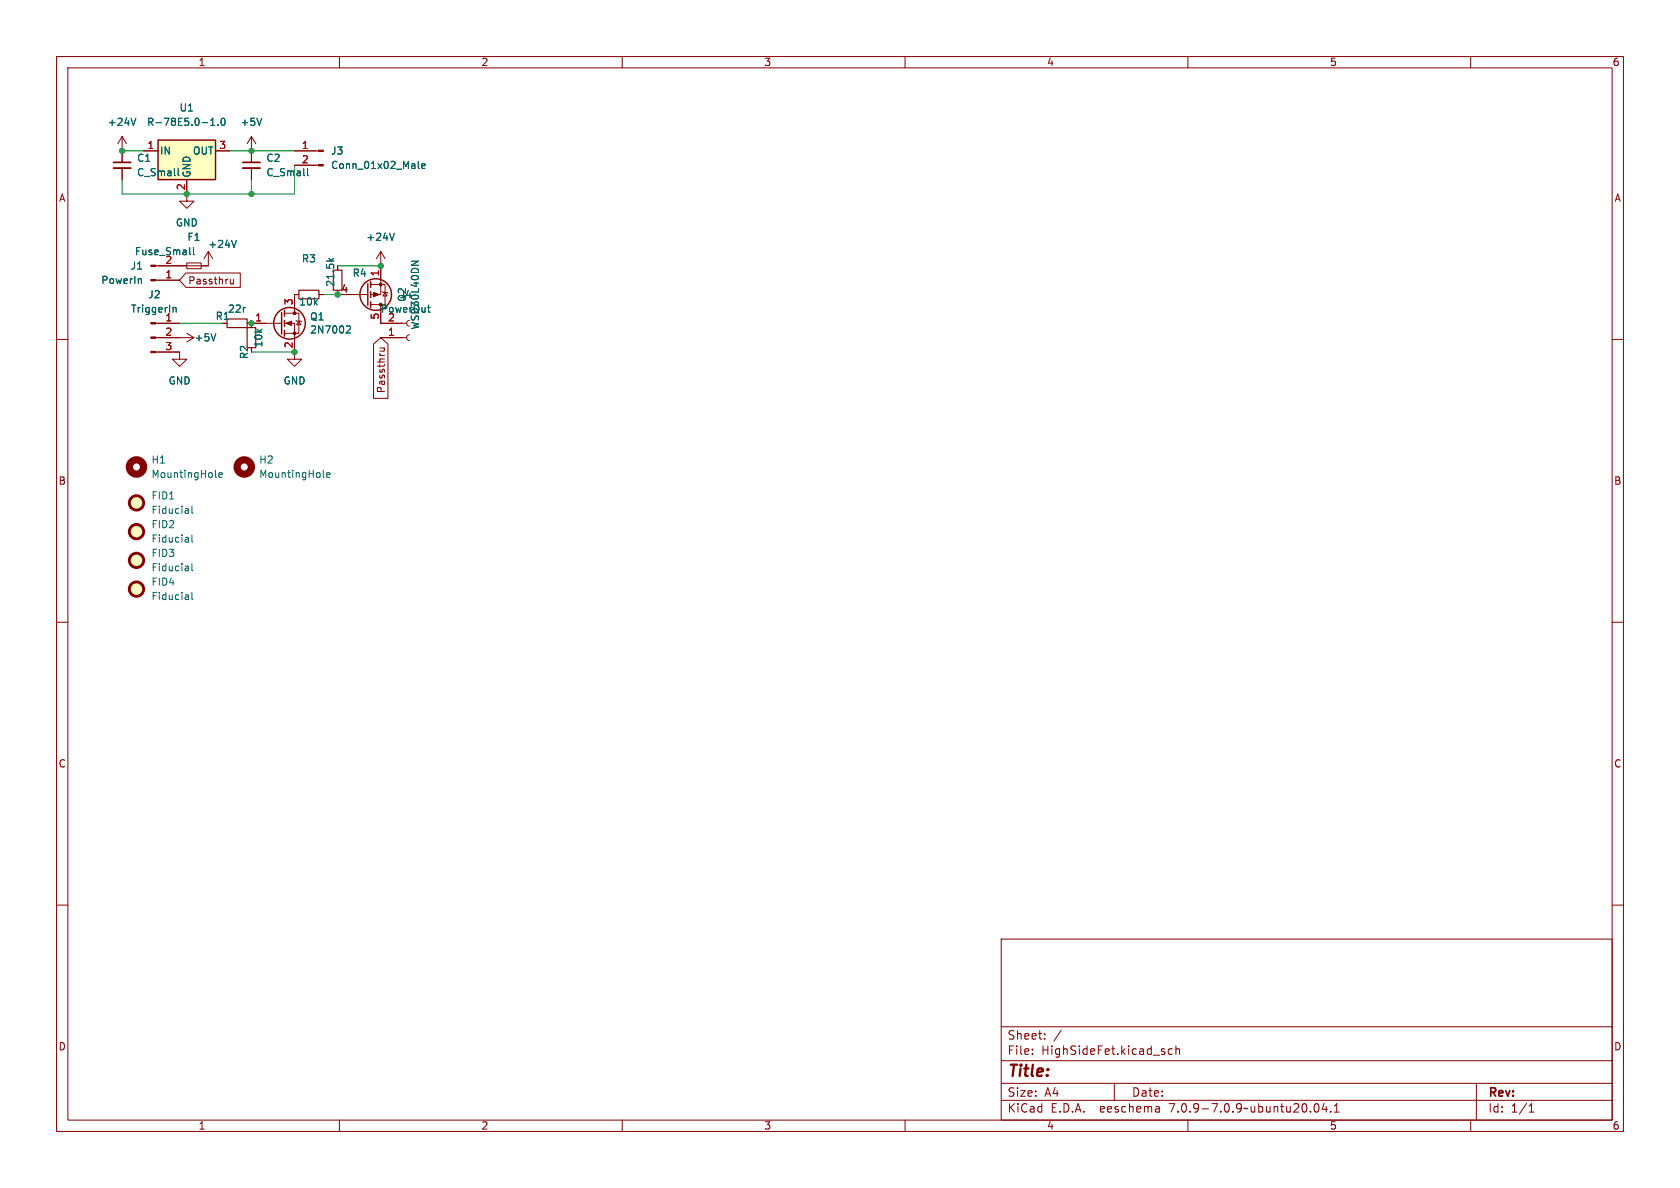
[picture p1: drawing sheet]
<svg xmlns="http://www.w3.org/2000/svg" width="297mm" height="210mm" viewBox="0 0 297 210" stroke-linecap="round" stroke-linejoin="round" font-family="sans-serif">
<g fill="none" stroke="#840000" stroke-width=".18">
<path d="M10 10h277v190h-277zM12 12h273v186h-273zM60 10v2M110 10v2M160 10v2M210 10v2M260 10v2M21.6 24.1l-.8 1.3M21.6 24.1v4.6M21.6 29.7v2.1M21.6 24.1l.8 1.3M25.4 26.7h2.5"/>
<path d="M33 31.8v3.8h1.3l-1.3 1.2-1.3-1.2h1.3M38.1 26.7h2.5M44.4 24.1l-.7 1.3M44.4 24.1v4.6M44.4 29.7v2.1M44.4 24.1l.8 1.3M52.1 26.7h4.2M52.1 29.2h4.2M10 60h2M27.5 49.5h4.2M27.5 59.7h6.8M27.5 57.2h4.2"/>
<path d="M32.9 48.3h9.6v2.5h-9.6l-1.2-1.3zM33 46.5h2.6v1h-2.6zM33 58.9l1.3 .8M34.3 59.7l-1.3 .8M36.8 44.5l-.7 1.2M36.8 44.5v2.5h-9.3M36.8 44.5l.8 1.2M40.7 49.4l.1 .7 .3 .1 .2-.1M41.3 49.4v.8M43.7 57.2h6.1M44.4 57.2v.7M50.3 57.2h1.8v6.3h1.2l-1.2 1.3-1.3-1.3h1.3"/>
<path d="M50.3 55.4h2.5v3.5h-2.5M52.3 56.6l.2 .2h.7l.1 .1M52.8 56.8l.4 .6h-.7zM52.8 52.1h-.7v3.3M56.4 52.1h.7M59.7 52.1h5.3M65.5 50.3h2.6v3.5h-2.6M67.3 44.5v7.6h-1.8M67.3 59.7h4.6M67.3 54.6v2.6h4.6M67.3 44.5l-.8 1.2M67.3 44.5l.8 1.2"/>
<path d="M67.6 51.6l.1 .1h.8l.1 .1M68.1 51.7l.4 .6h-.8zM72.4 56.6l-.4 .2-.1 .3 .1 .4 .4 .2M72.4 59.2l-.4 .1-.1 .4 .1 .3 .4 .2M285 60h2M27.5 62.2h4.2v1.3h1.3l-1.3 1.3-1.2-1.3h1.2M66 60.8l1.3-1.1 1.3 1.1v9.6h-2.6zM67.1 61.5h.9M67.9 61.5l.1 .2-.1 .3-.8 .1M10 110h2M285 110h2M10 160h2"/>
<path d="M285 160h2M177 166h108v32h-108zM60 198v2M110 198v2M160 198v2M177 194.5h108M177 191.5h108M177 187.5h108M177 181.5h108M182.5 186.3v.1M182.5 185.5v.1M184.7 183.6v.1"/>
<path d="M184.7 182.8v.1M187.6 182.1l-1.3 2M197 191.5v3M204.9 195.7l.1 .9M205 196.5l-.2 .1M205 196h-.2M207.2 185.5l-.4-.1-.3 .3v.4l.2 .2h.5M207.9 185.5l.2-.1 .4 .1v.9M207.9 184.9v1.5M210 198v2M232.5 195.2l.2-.1a.81 .81 0 0 1 .6 .6 .81 .81 0 0 1-.3 .8l-.2 .1a.81 .81 0 0 1-.3-1.4zM234.1 195l-.4 1.1h1"/>
<path d="M234.5 195.6v1M235.2 196.5v.1M235.9 196.6h.8M235.9 195.5l.4-.4v1.5M260 198v2M261 191.5v6.5M270.3 196.6h.9M270.3 195.5l.4-.4v1.5"/>
</g>
<g fill="#ffffc2" stroke="#ffffc2" stroke-width=".18">
<path d="M27.9 24.8h10.2v7h-10.2z"/>
<circle cx="24.1" cy="104.1" r="1.27"/>
<circle cx="24.1" cy="94" r="1.27"/>
<circle cx="24.1" cy="88.9" r="1.27"/>
<circle cx="24.1" cy="99.1" r="1.27"/>
</g>
<g fill="none" stroke="#840000" stroke-width=".51">
<circle cx="24.1" cy="88.9" r="1.27"/>
<circle cx="24.1" cy="94" r="1.27"/>
<circle cx="24.1" cy="99.1" r="1.27"/>
<circle cx="24.1" cy="104.1" r="1.27"/>
</g>
<g fill="none" stroke="#006464" stroke-width=".18">
<path d="M24 20.9l-.4 1.3M31.5 29.8v1.1l.2 .2M37.3 22.2h.7M37.3 21.3l.3-.4v1.3M38.5 22v.2M39.2 21l.2-.1a.68 .68 0 0 1 .4 .6 .68 .68 0 0 1-.4 .7l-.2-.2-.1-.3zM46.3 20.9l-.5 1.3M54.4 29.8v1.1l.1 .2M74 28.5v1.1l.1 .2M74.6 29.4l.6-.2-.1-.2-.4-.1-.1 .2v.6h.5M24.6 49.3l.4 .1v.7M30.6 54.5l.2-.2 .3 .1v.8"/>
<path d="M33.5 44.8l.2 .2M34.2 43.8v1l.2 .2M38.2 59l-.5 1.3M41.8 42.5l-.4 1.3M43.3 54.3h.1M58.2 45.7l.4 .5M59 45.7l-.5 .3M61.4 57.6l.4 .1 .2 .3-.8 .9h.8M69.7 41.2l-.4 1.3M72.7 46.2h1.3l-1.3 .7M75.6 54.3h.4M75.7 53.9v1.1l.3 .2"/>
<path d="M33.3 90v.7M33.3 95v.8M33.3 95.8h-.1M33.3 95.3h-.1M33.3 90.7h-.1M33.3 90.2l-.1 .1M33.9 89.5v1.1l.2 .1M33.9 94.6v1l.2 .2M33.9 99.6v1.1l.2 .2M38.1 84.2l.2 .2M38.7 84l.6-.1-.1-.3h-.3l-.2 .1 .1 .6h.4M57.1 84.2l.2 .2"/>
<path d="M57.7 84l.6-.1v-.3h-.4l-.2 .1 .1 .6h.5M33.3 100.1v.8M33.3 105.2v.8M33.3 105.9l-.1 .1M33.3 105.4l-.1 .1M33.3 100.8l-.1 .1M33.3 100.4h-.1M33.9 104.7v1.1l.2 .2"/>
</g>
<g fill="none" stroke="#840000" stroke-width="1.3">
<circle cx="24.1" cy="82.5" r="1.27"/>
<circle cx="43.2" cy="82.5" r="1.27"/>
</g>
<g fill="#840000" stroke="#840000" stroke-width=".18">
<path d="M26.7 46.9h.8v.2h-.8z"/>
<path d="M26.7 49.4h.8v.3h-.8z"/>
<path d="M26.7 62.1h.8v.3h-.8z"/>
<path d="M26.7 59.6h.8v.2h-.8z"/>
<path d="M26.7 57h.8v.3h-.8z"/>
<path d="M66 51.7l1.1 .4-1.1 .4z"/>
<path d="M56.3 29.1h.8v.2h-.8z"/>
<path d="M56.3 26.5h.8v.3h-.8z"/>
<path d="M50.5 57.2l1.1-.4v.7z"/>
<circle cx="67.3" cy="50.3" r=".25"/>
<circle cx="52.1" cy="58.9" r=".25"/>
<circle cx="52.1" cy="55.4" r=".25"/>
</g>
<path d="M40.1 56.4h3.6v1.5h-3.6zM43.7 57.9h1.5v3.6h-1.5zM52.8 51.3h3.6v1.5h-3.6zM58.9 47.8h1.6v3.5h-1.6z" fill="none" stroke="#840000" stroke-width=".2"/>
<g fill="none" stroke="#840000" stroke-width=".25">
<path d="M27.9 24.8h10.2v7h-10.2zM49.8 55.2v3.9M50.3 54.9v1M50.3 56.6v1.1M50.3 58.4v1M65 50.2v3.8M65.5 49.8v1M65.5 51.6v1M65.5 53.3v1.1"/>
<circle cx="51.2" cy="57.1" r="2.79"/>
<circle cx="66.4" cy="52.1" r="2.79"/>
</g>
<path d="M20.1 29.7h3M42.9 29.7h3.1" fill="none" stroke="#840000" stroke-width=".33"/>
<path d="M20.1 28.7h3M42.9 28.7h3.1" fill="none" stroke="#840000" stroke-width=".3"/>
<path d="M21.6 26.7h3.8M40.6 26.7h11.5M44.4 31.8v2.5M52.1 29.2v5.1h-30.5v-2.5M31.7 57.2h7.7M57.1 52.1h2.6M59.7 47h7.6M44.4 62.2h7.7" fill="none" stroke="#009600" stroke-width=".18"/>
<g fill="#009600" stroke="#009600" stroke-width=".18">
<circle cx="21.6" cy="26.7" r=".46"/>
<circle cx="44.4" cy="26.7" r=".46"/>
<circle cx="44.4" cy="34.3" r=".46"/>
<circle cx="67.3" cy="47" r=".46"/>
<circle cx="33" cy="34.3" r=".46"/>
<circle cx="52.1" cy="62.2" r=".46"/>
<circle cx="44.4" cy="57.2" r=".46"/>
<circle cx="59.7" cy="52.1" r=".46"/>
</g>
<text font-size="2.8" fill="#840000" x="178" y="190.9">Title:</text>
<g font-size="2.1" fill="#840000">
<text x="178" y="184">Sheet:</text>
<text x="178" y="186.7">File:</text>
<text x="184.1" y="186.7">HighSideFet.kicad_sch</text>
<text x="178" y="196.9">KiCad</text>
<text x="178" y="194.1">Size:</text>
<text x="184.7" y="194.1">A4</text>
<text x="185.7" y="196.9">E.D.A.</text>
<text x="194.6" y="196.9">eeschema</text>
<text x="200" y="194.1">Date:</text>
<text x="207" y="196.9">7.0.9-7.0.9~ubuntu20.04.1</text>
<text x="263" y="194.3">Rev:</text>
<text x="263" y="196.9">Id:</text>
<text x="267.1" y="196.9">1/1</text>
</g>
<g font-size="1.8" fill="#840000">
<text x="35" y="11.9">1</text>
<text x="85" y="11.9">2</text>
<text x="135" y="11.9">3</text>
<text x="185" y="11.9">4</text>
<text x="235" y="11.9">5</text>
<text x="285" y="11.9">6</text>
<text x="10.3" y="35.9">A</text>
<text x="285.3" y="35.9">A</text>
<text x="33.2" y="50.5">Passthru</text>
<text x="59.3" y="50.8" transform="rotate(-90 59.3 50.8)">21.5k</text>
<text x="60.3" y="51.8">4</text>
<text x="38" y="56.7">R1</text>
<text x="44" y="63.6" transform="rotate(-90 44 63.6)">R2</text>
<text x="68.3" y="69.6" transform="rotate(-90 68.3 69.6)">Passthru</text>
<text x="10.3" y="85.9">B</text>
<text x="285.3" y="85.9">B</text>
<text x="10.3" y="135.9">C</text>
<text x="285.3" y="135.9">C</text>
<text x="10.3" y="185.9">D</text>
<text x="285.3" y="185.9">D</text>
<text x="35" y="199.9">1</text>
<text x="85" y="199.9">2</text>
<text x="135" y="199.9">3</text>
<text x="185" y="199.9">4</text>
<text x="235" y="199.9">5</text>
<text x="285" y="199.9">6</text>
</g>
<g font-size="1.8" fill="#006464">
<text x="18.9" y="22.5">+24V</text>
<text x="25.9" y="22.5">R-78E5.0-1.0</text>
<text x="31.6" y="19.9">U1</text>
<text x="42.4" y="22.5">+5V</text>
<text x="24.1" y="28.8">C1</text>
<text x="28.2" y="27.5">IN</text>
<text x="34" y="27.5">OUT</text>
<text x="47" y="28.8">C2</text>
<text x="58.4" y="27.5">J3</text>
<text x="24.1" y="31.3">C_Small</text>
<text x="33.9" y="31.5" transform="rotate(-90 33.9 31.5)">GND</text>
<text x="47" y="31.3">C_Small</text>
<text x="58.4" y="30.1">Conn_01x02_Male</text>
<text x="31" y="40.2">GND</text>
<text x="23" y="47.9">J1</text>
<text x="23.8" y="45.3">Fuse_Small</text>
<text x="33" y="42.8">F1</text>
<text x="36.7" y="44">+24V</text>
<text x="53.3" y="46.6">R3</text>
<text x="64.7" y="42.8">+24V</text>
<text x="17.8" y="50.4">PowerIn</text>
<text x="26.1" y="52.9">J2</text>
<text x="62.2" y="49.1">R4</text>
<text x="70.6" y="52.9">J4</text>
<text x="72" y="53.4" transform="rotate(-90 72 53.4)">Q2</text>
<text x="23.1" y="55.5">TriggerIn</text>
<text x="40.2" y="55.5">22r</text>
<text x="52.8" y="54.2">10k</text>
<text x="54.7" y="56.8">Q1</text>
<text x="54.7" y="59.2">2N7002</text>
<text x="67.2" y="55.5">PowerOut</text>
<text x="74.3" y="58.4" transform="rotate(-90 74.3 58.4)">WSD30L40DN</text>
<text x="34.3" y="60.6">+5V</text>
<text x="46.6" y="61.5" transform="rotate(-90 46.6 61.5)">10k</text>
<text x="29.7" y="68.2">GND</text>
<text x="50" y="68.2">GND</text>
<text x="26.7" y="82.1">H1</text>
<text x="45.7" y="82.1">H2</text>
<text x="26.7" y="88.5">FID1</text>
<text x="26.7" y="84.7">MountingHole</text>
<text x="45.7" y="84.7">MountingHole</text>
<text x="26.7" y="93.6">FID2</text>
<text x="26.7" y="91">Fiducial</text>
<text x="26.7" y="98.7">FID3</text>
<text x="26.7" y="96.1">Fiducial</text>
<text x="26.7" y="101.2">Fiducial</text>
<text x="26.7" y="103.7">FID4</text>
<text x="26.7" y="106.3">Fiducial</text>
</g>
<g font-size="1.8" fill="#a90000">
<text x="26" y="26.4">1</text>
<text x="38.7" y="26.4">3</text>
<text x="53.3" y="26.4">1</text>
<text x="53.3" y="29">2</text>
<text x="32.8" y="33.7" transform="rotate(-90 32.8 33.7)">2</text>
<text x="29.1" y="46.7">2</text>
<text x="29.1" y="49.3">1</text>
<text x="67.1" y="49" transform="rotate(-90 67.1 49)">1</text>
<text x="29.1" y="56.9">1</text>
<text x="29.1" y="59.4">2</text>
<text x="45" y="56.9">1</text>
<text x="51.8" y="54" transform="rotate(-90 51.8 54)">3</text>
<text x="67.1" y="56.6" transform="rotate(-90 67.1 56.6)">5</text>
<text x="68.5" y="59.4">1</text>
<text x="68.5" y="56.9">2</text>
<text x="29.1" y="62">3</text>
<text x="51.8" y="61.7" transform="rotate(-90 51.8 61.7)">2</text>
</g>
</svg>
